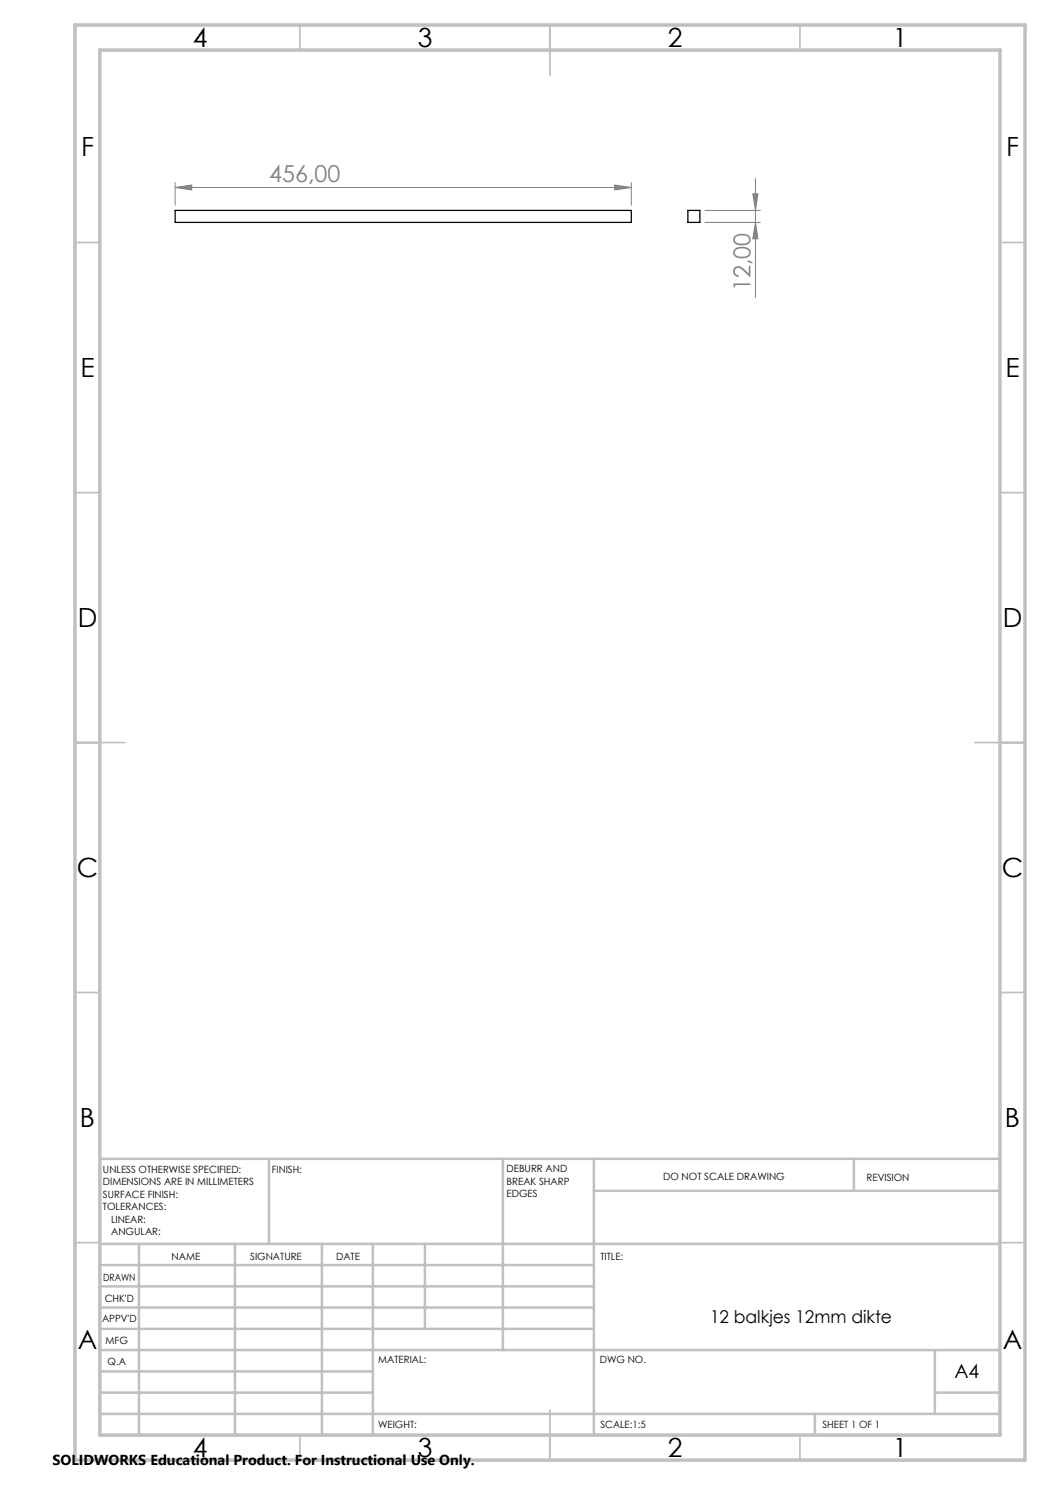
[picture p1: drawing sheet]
<svg xmlns="http://www.w3.org/2000/svg" width="210mm" height="297mm" viewBox="0 0 210 297" stroke-linecap="round" stroke-linejoin="round" font-family="sans-serif">
<path d="M35 37.5l3.3-.5v1zM35 36.5v4.6M35 37.5h91.3M122.9 37l3.4 .5-3.4 .5zM126.3 36.5v4.6M150.6 38.8h1l-.5 3.3zM151.1 35.7v23.8M141 44.5h11.1M141 42.1h11.1M151.1 44.5l.5 3.3h-1z" fill="none" stroke="#808080" stroke-width=".2"/>
<g fill="none" stroke="#c0c0c0" stroke-width=".35">
<path d="M60 5v5M110 5v10M160 5v5M15 48.5h5M200 48.5h5M15 98.5h5M200 98.5h5M15 148.5h10M195 148.5h10M15 198.5h5M200 198.5h5M15 248.5h5"/>
<path d="M200 248.5h5M60 287v5M110 282v10M160 287v5"/>
</g>
<g fill="none" stroke="#c0c0c0" stroke-width=".5">
<path d="M53.8 231.8v17M100.6 231.8v38.2M118.8 231.8v55.2M118.8 238.2h81.2M170.8 231.8v6.4M200 231.8h-180v55.2M20 248.8h180M20 257.3h98.8M20 253h98.8M27.8 248.8v38.2M47 248.8v38.2M64.4 248.8v38.2"/>
<path d="M74.6 248.8v38.2M85 248.8v17M20 265.8h98.8M20 261.5h98.8M20 278.5h54.6M20 274.3h54.6M20 270h180M187 278.5h13M187 270v12.8M20 282.8h180M163 282.8v4.2"/>
</g>
<path d="M15 5h190v287h-190zM20 10h180v277h-180z" fill="none" stroke="#c0c0c0" stroke-width=".7"/>
<g fill="#808080">
<path d="M122.9 37l3.4 .5-3.4 .5zM35 37.5l3.3-.5v1z"/>
<path d="M151.1 44.5l.5 3.3h-1zM150.6 38.8h1l-.5 3.3z"/>
</g>
<path d="M35 42.1h91.3v2.4h-91.3zM137.6 42.1h2.4v2.4h-2.4z" fill="none" stroke="#000" stroke-width=".25"/>
<g font-size="5.3">
<text x="38.5" y="9.5">4</text>
<text x="83.5" y="9.5">3</text>
<text x="133.6" y="9.5">2</text>
<text x="178.6" y="9.5">1</text>
<text x="16.2" y="31.3">F</text>
<text x="201.2" y="31.3">F</text>
<text x="16.1" y="75.5">E</text>
<text x="201.1" y="75.5">E</text>
<text x="15.5" y="125.5">D</text>
<text x="200.5" y="125.5">D</text>
<text x="15.4" y="175.5">C</text>
<text x="200.4" y="175.5">C</text>
<text x="16" y="225.5">B</text>
<text x="201" y="225.5">B</text>
<text x="15.5" y="269.8">A</text>
<text x="200.5" y="269.8">A</text>
<text x="38.5" y="291.5">4</text>
<text x="83.5" y="291.5">3</text>
<text x="133.6" y="291.5">2</text>
<text x="178.6" y="291.5">1</text>
</g>
<g font-size="4.7" fill="#808080">
<text x="53.8" y="36.5">456,00</text>
<text x="150.1" y="58.2" transform="rotate(-90 150.1 58.2)">12,00</text>
</g>
<text font-size="3.9" x="190.9" y="275.5">A4</text>
<text font-size="3.5" x="142" y="264.6">12 balkjes 12mm dikte</text>
<text font-size="2.9" x="10.5" y="292.9">SOLIDWORKS Educational Product. For Instructional Use Only.</text>
<g font-size="2">
<text x="20.6" y="234.6">UNLESS OTHERWISE SPECIFIED:</text>
<text x="20.6" y="237.1">DIMENSIONS ARE IN MILLIMETERS</text>
<text x="20.6" y="239.6">SURFACE FINISH:</text>
<text x="54.4" y="234.6">FINISH:</text>
<text x="101.3" y="234.5">DEBURR AND</text>
<text x="101.3" y="237">BREAK SHARP</text>
<text x="101.3" y="239.5">EDGES</text>
<text x="132.6" y="236">DO NOT SCALE DRAWING</text>
<text x="173.3" y="236.2">REVISION</text>
<text x="20.6" y="242.1">TOLERANCES:</text>
<text x="22.2" y="244.6">LINEAR:</text>
<text x="22.2" y="247.1">ANGULAR:</text>
<text x="34.3" y="252">NAME</text>
<text x="50" y="251.9">SIGNATURE</text>
<text x="67.2" y="251.9">DATE</text>
<text x="120.1" y="251.9">TITLE:</text>
<text x="20.6" y="256.1">DRAWN</text>
<text x="20.9" y="260.3">CHK'D</text>
<text x="20.4" y="264.4">APPV'D</text>
<text x="21.1" y="268.8">MFG</text>
<text x="21.5" y="273">Q.A</text>
<text x="75.6" y="272.5">MATERIAL:</text>
<text x="120" y="272.5">DWG NO.</text>
<text x="75.6" y="285.5">WEIGHT:</text>
<text x="120.1" y="285.6">SCALE:1:5</text>
<text x="164.5" y="285.6">SHEET 1 OF 1</text>
</g>
</svg>
